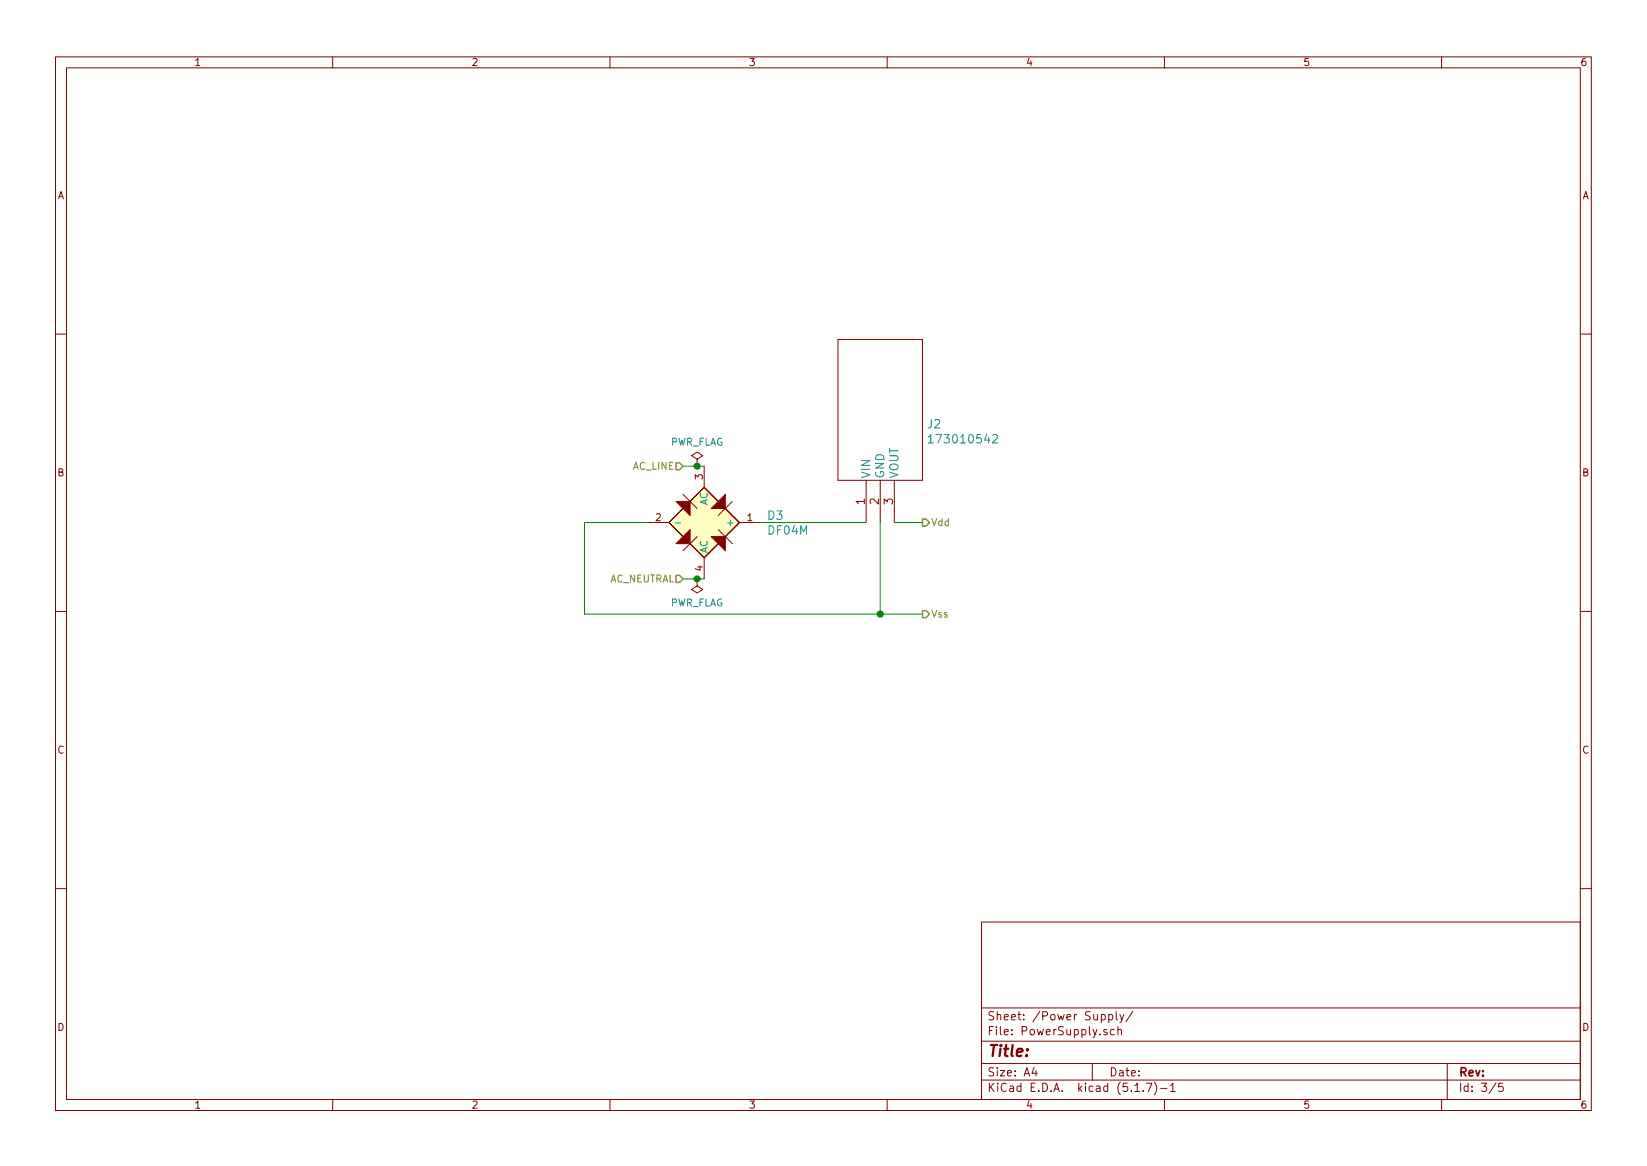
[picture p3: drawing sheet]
EESchema Schematic File Version 4
EELAYER 30 0
EELAYER END
$Descr A4 11693 8268
encoding utf-8
Sheet 3 5
Title ""
Date ""
Rev ""
Comp ""
Comment1 ""
Comment2 ""
Comment3 ""
Comment4 ""
$EndDescr
$Comp
L tx:173010542 J2
U 1 1
P 6150 3700
F 0 "J2" V 6845 3272 60  0000 R CNN
F 1 "173010542" V 6739 3272 60  0000 R CNN
F 2 "tx:173010542" H 6950 3940 60  0001 C CNN
F 3 "" H 6150 3700 60  0000 C CNN
F 4 "732-10874-ND" V 6150 3700 50  0001 C CNN "Digi-Key_PN"
	1    6150 3700
	0    -1   -1   0   
$EndComp
$Comp
L tx:DF04M D3
U 1 1
P 5000 3700
F 0 "D3" H 5444 3753 60  0000 L CNN
F 1 "DF04M" H 5444 3647 60  0000 L CNN
F 2 "tx:DF04M" H 5200 3900 60  0001 L CNN
F 3 "" H 5200 4000 60  0001 L CNN
F 4 "DF04M-ND" H 5200 4100 60  0001 L CNN "Digi-Key_PN"
	1    5000 3700
	1    0    0    -1  
$EndComp
Text HLabel 4850 3300 0    50   Input ~ 0
AC_LINE
Text HLabel 4850 4100 0    50   Input ~ 0
AC_NEUTRAL
Text HLabel 6550 3700 2    50   Output ~ 0
Vdd
Text HLabel 6550 4350 2    50   Output ~ 0
Vss
Wire Wire Line
	5400 3700 6150 3700
Wire Wire Line
	4850 3300 4950 3300
Wire Wire Line
	4850 4100 4950 4100
Wire Wire Line
	4600 3700 4150 3700
Wire Wire Line
	4150 3700 4150 4350
Wire Wire Line
	4150 4350 6250 4350
Wire Wire Line
	6250 4350 6250 3700
Wire Wire Line
	6550 4350 6250 4350
Connection ~ 6250 4350
Wire Wire Line
	6350 3700 6550 3700
$Comp
L power:PWR_FLAG #FLG0101
U 1 1
P 4950 3300
F 0 "#FLG0101" H 4950 3375 50  0001 C CNN
F 1 "PWR_FLAG" H 4950 3473 50  0000 C CNN
F 2 "" H 4950 3300 50  0001 C CNN
F 3 "~" H 4950 3300 50  0001 C CNN
	1    4950 3300
	1    0    0    -1  
$EndComp
Connection ~ 4950 3300
Wire Wire Line
	4950 3300 5000 3300
$Comp
L power:PWR_FLAG #FLG0102
U 1 1
P 4950 4100
F 0 "#FLG0102" H 4950 4175 50  0001 C CNN
F 1 "PWR_FLAG" H 4950 4273 50  0000 C CNN
F 2 "" H 4950 4100 50  0001 C CNN
F 3 "~" H 4950 4100 50  0001 C CNN
	1    4950 4100
	-1   0    0    1   
$EndComp
Connection ~ 4950 4100
Wire Wire Line
	4950 4100 5000 4100
$EndSCHEMATC
